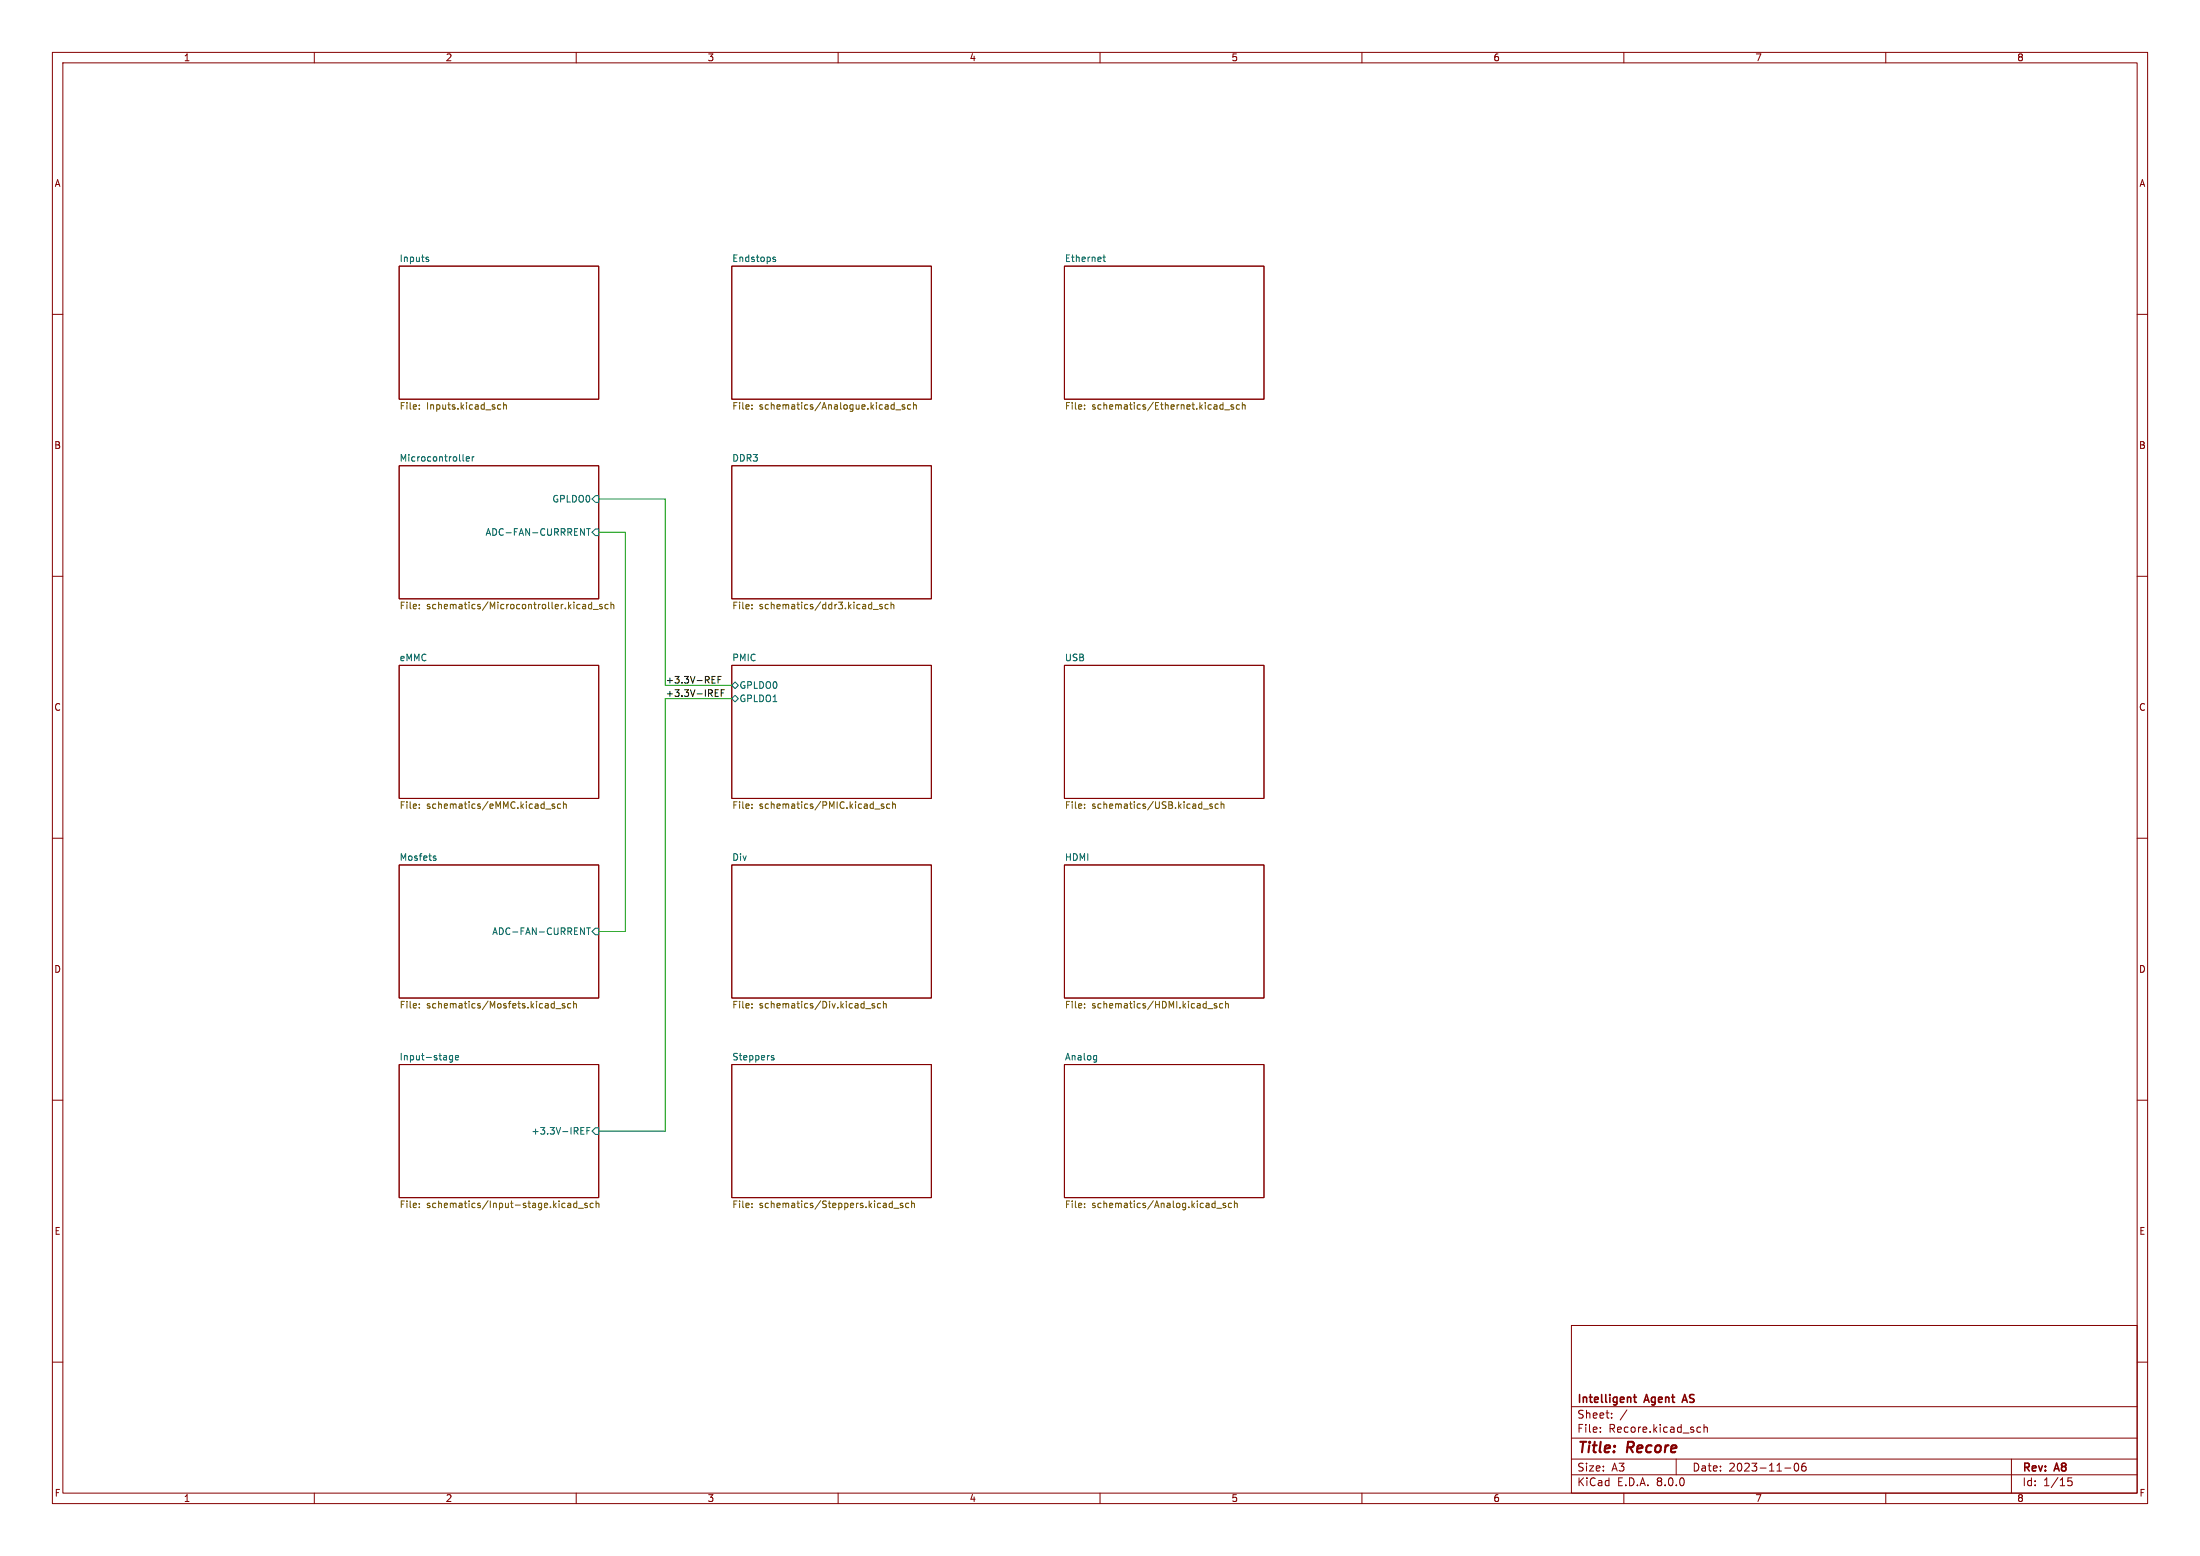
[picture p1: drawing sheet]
<svg xmlns="http://www.w3.org/2000/svg" width="420mm" height="297mm" viewBox="0 0 420 297" stroke-linecap="round" stroke-linejoin="round" font-family="sans-serif">
<g fill="none" stroke="#840000" stroke-width=".19">
<path d="M10 10h400v277h-400zM12 12h396v273h-396zM60 10v2M110 10v2M160 10v2M210 10v2M260 10v2M310 10v2M360 10v2M10 60h2M76.2 50.8h38.1v25.4h-38.1zM139.7 50.8h38.1v25.4h-38.1z"/>
<path d="M203.2 50.8h38.1v25.4h-38.1zM408 60h2M76.2 88.9h38.1v25.4h-38.1zM139.7 88.9h38.1v25.4h-38.1zM10 110h2M408 110h2M76.2 127h38.1v25.4h-38.1zM139.7 127h38.1v25.4h-38.1zM203.2 127h38.1v25.4h-38.1zM10 160h2M408 160h2M76.2 165.1h38.1v25.4h-38.1z"/>
<path d="M139.7 165.1h38.1v25.4h-38.1zM203.2 165.1h38.1v25.4h-38.1zM10 210h2M76.2 203.2h38.1v25.4h-38.1zM139.7 203.2h38.1v25.4h-38.1zM203.2 203.2h38.1v25.4h-38.1zM408 210h2M10 260h2M300 253h108v32h-108zM408 260h2M300 278.5h108M300 274.5h108"/>
<path d="M300 268.5h108M305.5 273.2v.2M305.5 272.5v.1M307.7 270.5v.2M307.7 269.8v.1M310.6 269.1l-1.3 1.9M320 278.5v3M324.2 272.4l.5 .1M324.7 273.3l-.5 .1M325.3 272.5l.2-.1 .4 .1v.9M325.3 271.9v1.5M342.7 279.4l.2-.1a.8 .8 0 0 1 .5 .7 .8 .8 0 0 1-.5 .8 1 1 0 0 1-.2-1.4z"/>
<path d="M344.7 279.3a.59 .59 0 0 0-.8 .6v.6l.2 .2 .4 .1 .2-.2 .1-.5-.1-.2h-.5l-.3 .2M384 278.5v6.5M60 285v2M110 285v2M160 285v2M210 285v2M260 285v2M300 281.5h108M310 285v2M340.7 280.2h1.2M360 285v2M395.5 282.1h-.7l-.1 .7 .2-.1h.5l.2 .2-.1 .5-.2 .2-.6-.2"/>
</g>
<path d="M311.8 266.7h.6M312 266.2v1.3l.4 .2M321.3 267.3h.7M321.6 266.2l-.5 1.5" fill="none" stroke="#840000" stroke-width=".3"/>
<g fill="none" stroke="#006464" stroke-width=".19">
<path d="M81.5 49.1h.3M81.5 49.5l.3 .1 .1 .1-.5 .2M147.6 49.1h.4M147.6 49.4l.4 .2 .1 .1-.2 .2h-.4M210.6 49.1h.4M210.7 48.7v1l.3 .2M88.4 87.8l.2 .2M89 87.6l.6-.1-.1-.3h-.3l-.2 .2 .1 .6h.4M90.1 87.2v.8M90.5 87.2l-.4 .2M113.7 94.6h.6v1.3h-.6l-.7-.6zM110.8 100.9l.8 1.3v-1.3"/>
<path d="M112 100.9h.7M112.3 100.9v1.3M113.7 101h.6v1.2h-.6l-.7-.6zM139.7 130.8l.6-.6 .7 .6-.7 .6zM139.7 133.4l.6-.7 .7 .7-.7 .6zM82.9 163.8l.3 .1 .1 .1-.5 .2M82.9 163.4h.3M110.8 177.1l.8 1.3v-1.3M112 177.1h.7M112.3 177.1v1.3M113.7 177.2h.6v1.2h-.6l-.7-.6zM86.4 201.5v1l-.2 .2h-.3"/>
<path d="M86.4 201.5h-.4l-.2 .2 .1 .6h.5M86.9 201.9l.6-.1v-.3h-.4l-.2 .2 .1 .6h.5M110.9 215.8h.4M110.9 216.5h.6M110.9 215.2h.6M112 215.8h.5M112.6 215.2h-.6v1.3M113.7 215.3h.6v1.2h-.6l-.7-.6zM147.3 201.8l.4 .2 .1 .1-.2 .2h-.4M147.3 201.5h.4M209 201.5h.3M209.3 202.3h-.3"/>
<path d="M209.3 201.5v1l-.2 .2"/>
</g>
<g fill="none" stroke="#725600" stroke-width=".19">
<path d="M80 77.3v.1M80 78v.1M95 78l.2 .1 .4-.1M95.6 77.3h-.4l-.2 .1M96.1 77.4l.2-.1h.3l.1 .8M96.1 76.8v1.3M143.5 77.3v.1M143.5 78v.1M170.6 77.3h.1M170.7 76.8v1.3M170.7 78l-.1 .1M171 78.2h1"/>
<path d="M172.7 77.3h-.3l-.2 .1 .1 .2 .4 .1v.3h-.5M173.8 77.3h-.3l-.3 .2 .2 .5h.4M174.4 77.4l.2-.1h.3v.8M174.4 76.8v1.3M207 77.3v.1M207 78v.1M233.1 77.3h.4M233.5 76.8v1.3M233.5 78l-.4 .1M233.8 78.2h.9M235.5 77.3h-.3l-.2 .1 .1 .2 .4 .1v.3h-.5M236.6 77.3h-.3l-.3 .2 .1 .5h.5"/>
<path d="M237.2 77.4l.1-.1h.4v.8M237.2 76.8v1.3M80 115.4v.1M80 116.1v.1M111.2 116l.2 .2 .4-.1M111.3 115.4h.4l.1 .8M111.8 115.7h-.4l-.2 .2M112.9 115.4h-.3l-.3 .2 .2 .5h.4M112.9 114.9v1.3M113.3 116.3h.9M114.9 115.4h-.3l-.1 .1v.2l.4 .1v.3h-.4M116.1 115.4h-.4l-.2 .2 .1 .5h.5"/>
<path d="M116.6 115.5l.2-.1h.3l.1 .8M116.6 114.9v1.3M143.5 115.4v.1M143.5 116.1v.1M166.7 116.3h1M168.4 115.4h-.3l-.2 .1 .1 .2 .4 .1v.3h-.5M169.6 115.4h-.4l-.3 .2 .2 .5h.5M170.1 115.5l.2-.1h.3v.8M170.1 114.9v1.3M80 153.5v.1M80 154.2v.1M104.2 154.4h.9"/>
<path d="M105.9 153.5h-.3l-.2 .1v.2l.5 .1v.3h-.5M107 153.5h-.3l-.3 .2 .1 .5h.5M107.6 153.6l.1-.1h.4v.8M107.6 153v1.3M143.5 154.2v.1M143.5 153.5v.1M167 154.4h1M168.7 153.5h-.3l-.2 .1 .1 .2 .4 .1v.3h-.5M169.9 153.5h-.4l-.2 .2 .1 .5h.5M170.4 153.6l.2-.1h.3v.8M170.4 153v1.3M207 153.5v.1"/>
<path d="M207 154.2v.1M229.7 154.4h1M231.4 153.5h-.3l-.2 .1 .1 .2 .4 .1v.3h-.5M232.6 153.5h-.4l-.2 .2 .1 .5h.5M233.1 153.6l.2-.1h.3l.1 .8M233.1 153v1.3M80 191.6v.1M80 192.3v.1M106.1 192.5h1M107.8 191.6h-.3l-.2 .1 .1 .2 .4 .1v.3h-.5M109 191.6h-.4l-.2 .2 .1 .5h.5M109.5 191.1v1.3"/>
<path d="M109.5 191.7l.2-.1h.3v.8M143.5 191.6v.1M143.5 192.3v.1M165.3 192.5h.9M167 191.6h-.3l-.2 .1v.2l.5 .1v.3h-.5M168.1 191.6h-.4l-.2 .2 .1 .5h.5M168.6 191.7l.2-.1h.3l.1 .8M168.6 191.1v1.3M207 191.6v.1M207 192.3v.1M230.6 192.5h.9M232.3 191.6h-.3l-.2 .1v.2l.5 .1v.3h-.5"/>
<path d="M233.4 191.6h-.3l-.3 .2 .1 .5h.5M234 191.7l.1-.1h.3l.1 .8M234 191.1v1.3M80 230.4v.1M80 229.7v.1M108.4 229.7h.5l.1 .8M108.4 230.4h.6M109 230l-.6 .1M110.1 229.7h-.4l-.2 .2 .1 .5h.5M110.1 229.2v1.3M110.4 230.6h1M112.1 229.7h-.3l-.2 .1 .1 .2 .4 .1v.3h-.5"/>
<path d="M113.3 229.7h-.4l-.3 .2 .2 .5h.5M113.8 229.8l.2-.1h.3v.8M113.8 229.2v1.3M143.5 229.7v.1M143.5 230.4v.1M170 229.7h.3M170.3 230.4l-.3 .1M170.3 229.2v1.3M170.6 230.6h1M172.3 229.7h-.3l-.1 .1v.2l.4 .1v.3h-.4M173.5 229.7h-.4l-.2 .2 .1 .5h.5M174 229.8l.2-.1h.3l.1 .8"/>
<path d="M174 229.2v1.3M207 230.4v.1M207 229.7v.1M232.3 230.6h.9M234 229.7h-.3l-.2 .1v.2l.5 .1v.3h-.5M235.1 229.7h-.4l-.2 .2 .1 .5h.5M235.7 229.8l.1-.1h.3l.1 .8M235.7 229.2v1.3"/>
</g>
<path d="M135.9 130.4h.6M135.9 129.1h.6M136.5 132.3h.5M136.5 132.9h.6M136.5 131.7h.6M137.1 129.7h.4M137.7 129.1h-.6v1.3M137.7 132.3h.4M138.3 131.7h-.6v1.2" fill="none" stroke="#0f0f0f" stroke-width=".19"/>
<path d="M114.3 95.3h12.7v35.5h12.7M114.3 101.6h5.1v76.2h-5.1M139.7 133.4h-12.7v82.5h-12.7" fill="none" stroke="#009600" stroke-width=".19"/>
<g font-size="2.8" fill="#840000">
<text x="301" y="277.9">Title:</text>
<text x="310.6" y="277.9">Recore</text>
</g>
<g font-size="2.1" fill="#840000">
<text x="301" y="268.2">Intelligent</text>
<text x="314.1" y="268.2">Agent</text>
<text x="322" y="268.2">AS</text>
<text x="301" y="273.7">File:</text>
<text x="301" y="271">Sheet:</text>
<text x="307.1" y="273.7">Recore.kicad_sch</text>
<text x="301" y="281.1">Size:</text>
<text x="307.6" y="281.1">A3</text>
<text x="323" y="281.1">Date:</text>
<text x="330" y="281.1">2023-11-06</text>
<text x="386" y="281.3">Rev:</text>
<text x="392.4" y="281.3">A8</text>
<text x="301" y="283.9">KiCad</text>
<text x="308.7" y="283.9">E.D.A.</text>
<text x="316.3" y="283.9">8.0.0</text>
<text x="386" y="283.9">Id:</text>
<text x="390.1" y="283.9">1/15</text>
</g>
<g font-size="1.8" fill="#840000">
<text x="35" y="11.9">1</text>
<text x="85" y="11.9">2</text>
<text x="135" y="11.9">3</text>
<text x="185" y="11.9">4</text>
<text x="235" y="11.9">5</text>
<text x="285" y="11.9">6</text>
<text x="335" y="11.9">7</text>
<text x="385" y="11.9">8</text>
<text x="10.3" y="35.9">A</text>
<text x="408.3" y="35.9">A</text>
<text x="10.3" y="85.9">B</text>
<text x="408.2" y="85.9">B</text>
<text x="10.3" y="135.9">C</text>
<text x="408.2" y="135.9">C</text>
<text x="10.3" y="185.9">D</text>
<text x="408.2" y="185.9">D</text>
<text x="10.3" y="235.9">E</text>
<text x="408.3" y="235.9">E</text>
<text x="10.3" y="285.9">F</text>
<text x="35" y="286.9">1</text>
<text x="85" y="286.9">2</text>
<text x="135" y="286.9">3</text>
<text x="185" y="286.9">4</text>
<text x="235" y="286.9">5</text>
<text x="285" y="286.9">6</text>
<text x="335" y="286.9">7</text>
<text x="385" y="286.9">8</text>
<text x="408.3" y="285.9">F</text>
</g>
<g font-size="1.8" fill="#006464">
<text x="76.2" y="50.1">Inputs</text>
<text x="139.7" y="50.1">Endstops</text>
<text x="203.2" y="50.1">Ethernet</text>
<text x="76.2" y="88.2">Microcontroller</text>
<text x="139.7" y="88.2">DDR3</text>
<text x="105.3" y="96.1">GPLDO0</text>
<text x="92.6" y="102.5">ADC-FAN-CURRRENT</text>
<text x="76.2" y="126.3">eMMC</text>
<text x="139.7" y="126.3">PMIC</text>
<text x="141.1" y="131.7">GPLDO0</text>
<text x="203.2" y="126.3">USB</text>
<text x="141.1" y="134.2">GPLDO1</text>
<text x="76.2" y="164.4">Mosfets</text>
<text x="139.7" y="164.4">Div</text>
<text x="203.2" y="164.4">HDMI</text>
<text x="93.9" y="178.7">ADC-FAN-CURRENT</text>
<text x="76.2" y="202.5">Input-stage</text>
<text x="139.7" y="202.5">Steppers</text>
<text x="203.2" y="202.5">Analog</text>
<text x="101.4" y="216.8">+3.3V-IREF</text>
</g>
<g font-size="1.8" fill="#725600">
<text x="76.2" y="78.5">File:</text>
<text x="81.4" y="78.5">Inputs.kicad_sch</text>
<text x="139.7" y="78.5">File:</text>
<text x="144.9" y="78.5">schematics/Analogue.kicad_sch</text>
<text x="203.2" y="78.5">File:</text>
<text x="208.4" y="78.5">schematics/Ethernet.kicad_sch</text>
<text x="76.2" y="116.6">File:</text>
<text x="81.4" y="116.6">schematics/Microcontroller.kicad_sch</text>
<text x="139.7" y="116.6">File:</text>
<text x="144.9" y="116.6">schematics/ddr3.kicad_sch</text>
<text x="76.2" y="154.7">File:</text>
<text x="81.4" y="154.7">schematics/eMMC.kicad_sch</text>
<text x="139.7" y="154.7">File:</text>
<text x="144.9" y="154.7">schematics/PMIC.kicad_sch</text>
<text x="203.2" y="154.7">File:</text>
<text x="208.4" y="154.7">schematics/USB.kicad_sch</text>
<text x="76.2" y="192.8">File:</text>
<text x="81.4" y="192.8">schematics/Mosfets.kicad_sch</text>
<text x="139.7" y="192.8">File:</text>
<text x="144.9" y="192.8">schematics/Div.kicad_sch</text>
<text x="203.2" y="192.8">File:</text>
<text x="208.4" y="192.8">schematics/HDMI.kicad_sch</text>
<text x="76.2" y="230.9">File:</text>
<text x="81.4" y="230.9">schematics/Input-stage.kicad_sch</text>
<text x="139.7" y="230.9">File:</text>
<text x="144.9" y="230.9">schematics/Steppers.kicad_sch</text>
<text x="203.2" y="230.9">File:</text>
<text x="208.4" y="230.9">schematics/Analog.kicad_sch</text>
</g>
<g font-size="1.8" fill="#0f0f0f">
<text x="127" y="130.5">+3.3V-REF</text>
<text x="127" y="133.1">+3.3V-IREF</text>
</g>
</svg>
